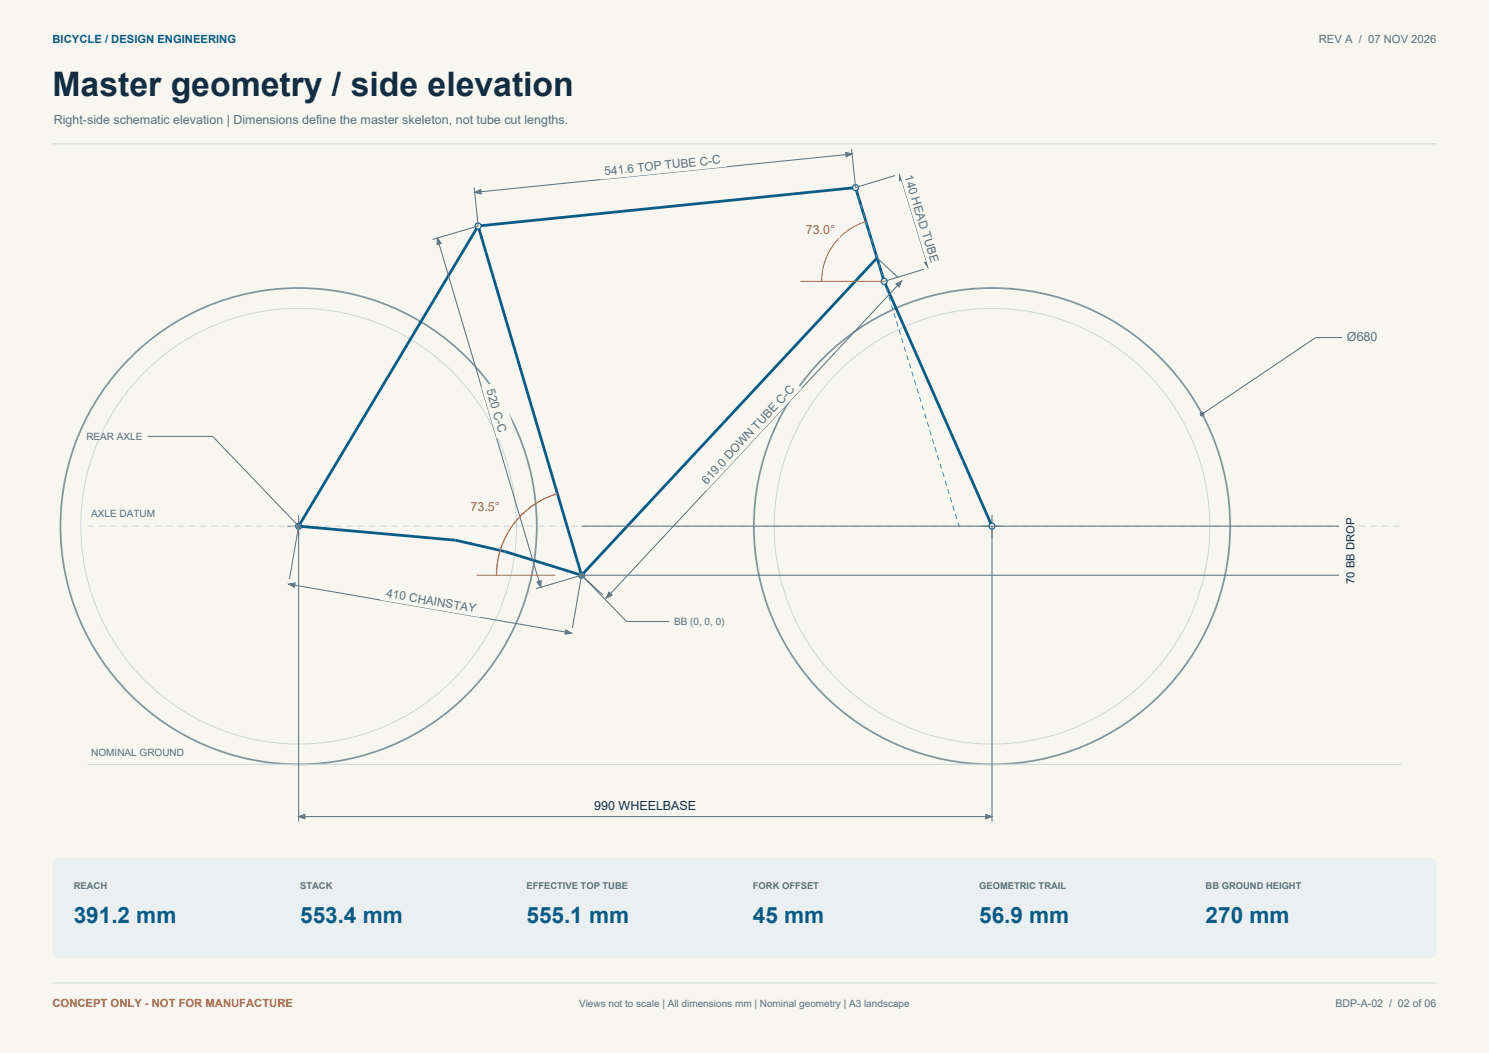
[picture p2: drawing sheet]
<svg xmlns="http://www.w3.org/2000/svg" width="420mm" height="297mm" viewBox="0 0 420 297" stroke-linecap="round" stroke-linejoin="round" font-family="sans-serif">
<path d="M0 0h420v297h-420z" fill-rule="evenodd" fill="#f7f6f0"/>
<g fill="none" stroke="#ccd6d7" stroke-width=".28">
<path d="M14.8 40.6h390.4M24.7 215.6h370.6"/>
<circle cx="84.2" cy="148.4" r="61.4"/>
<circle cx="279.8" cy="148.4" r="61.4"/>
</g>
<g fill="none" stroke="#82959a" stroke-width=".49">
<circle cx="84.2" cy="148.4" r="67.2"/>
<circle cx="279.8" cy="148.4" r="67.2"/>
</g>
<path d="M81.1 148.4h6.3M84.2 145.2v6.4M276.6 148.4h6.4M279.8 145.2v6.4" fill="none" stroke="#596f7b" stroke-width=".28"/>
<path d="M24.7 148.4h370.6" fill="none" stroke="#ccd6d7" stroke-width=".28" stroke-dasharray="1.8 1.4" stroke-linecap="butt"/>
<path d="M134.9 63.7l29.1 98.5M134.9 63.7l106.4-10.8 8.1 26.5 30.4 69M134.9 63.7l-50.7 84.7 44.3 4 13.8 3.1 21.7 6.7M247.4 72.7l-83.4 89.5" fill="none" stroke="#075b86" stroke-width=".78" stroke-linecap="butt"/>
<path d="M241.3 52.9l29.2 95.5" fill="none" stroke="#3c9cad" stroke-width=".28" stroke-dasharray="1.4 1.1" stroke-linecap="butt"/>
<g fill="#f7f6f0" stroke="#075b86" stroke-width=".32">
<circle cx="164" cy="162.2" r=".85"/>
<circle cx="134.9" cy="63.7" r=".85"/>
<circle cx="249.4" cy="79.4" r=".85"/>
<circle cx="241.3" cy="52.9" r=".85"/>
<circle cx="84.2" cy="148.4" r=".85"/>
<circle cx="279.8" cy="148.4" r=".85"/>
</g>
<path d="M84.2 148.4v83.3M279.8 148.4v83.3M84.2 230.3h195.6" fill="none" stroke="#596f7b" stroke-width=".28"/>
<g fill="#596f7b" stroke="#596f7b" stroke-width=".28">
<path d="M84.2 230.3l1.8-.6v1.2z"/>
<path d="M278 229.7l1.8 .6-1.8 .6z"/>
</g>
<path d="M166.2 224h31.6v5.6h-31.6z" fill-rule="evenodd" fill="#f7f6f0"/>
<path d="M84.2 148.4l-2.6 15M81.4 164.7l79.8 13.9M164 162.2l-2.5 15" fill="none" stroke="#596f7b" stroke-width=".28"/>
<g fill="#596f7b" stroke="#596f7b" stroke-width=".28">
<path d="M81.4 164.7l1.8-.3-.2 1.3z"/>
<path d="M159.6 177.7l1.6 .9-1.8 .3z"/>
</g>
<path d="M108.2 163.8l28.1 4.9-.9 5.4-28.1-4.9z" fill-rule="evenodd" fill="#f7f6f0"/>
<path d="M123.4 67.1l29.1 98.5M134.9 63.7l-12.9 3.8M164 162.2l-12.8 3.8" fill="none" stroke="#596f7b" stroke-width=".28"/>
<g fill="#596f7b" stroke="#596f7b" stroke-width=".28">
<path d="M151.4 164.1l1.2-.3-.1 1.8z"/>
<path d="M123.4 67.1l1.1 1.6-1.2 .3z"/>
</g>
<path d="M135.8 109.1l5.2-1.6 4.4 14.7-5.3 1.5z" fill-rule="evenodd" fill="#f7f6f0"/>
<path d="M133.8 52.9l1.1 10.8M240.2 42l1.1 10.9M240.4 43.4l-106.5 10.9" fill="none" stroke="#596f7b" stroke-width=".28"/>
<g fill="#596f7b" stroke="#596f7b" stroke-width=".28">
<path d="M133.9 54.3l1.7-.8 .1 1.2z"/>
<path d="M238.5 43l1.9 .4-1.7 .8z"/>
</g>
<path d="M168.8 45.2l35.6-3.6 .5 5.4-35.6 3.7z" fill-rule="evenodd" fill="#f7f6f0"/>
<path d="M247.4 72.7l5.9 5.6M254.4 79.2l-83.4 89.5M164 162.2l6 5.6" fill="none" stroke="#596f7b" stroke-width=".28"/>
<g fill="#596f7b" stroke="#596f7b" stroke-width=".28">
<path d="M171.8 167l.9 .9-1.7 .8z"/>
<path d="M252.7 80.1l1.7-.9-.8 1.8z"/>
</g>
<path d="M222.1 105.8l4 3.7-26.9 28.9-4-3.7z" fill-rule="evenodd" fill="#f7f6f0"/>
<path d="M252.5 49.5l-11.2 3.4M253.8 49.1l8.1 26.4M260.5 76l-11.1 3.4" fill="none" stroke="#596f7b" stroke-width=".28"/>
<g fill="#596f7b" stroke="#596f7b" stroke-width=".28">
<path d="M260.8 74l1.2-.3-.1 1.8z"/>
<path d="M253.8 49.1l1.1 1.5-1.2 .4z"/>
</g>
<path d="M253.7 48.7l5.2-1.6 8.3 27.3-5.2 1.6z" fill-rule="evenodd" fill="#f7f6f0"/>
<path d="M164 148.4h217.7M380.3 148.4v13.8M164 162.2h217.7" fill="none" stroke="#596f7b" stroke-width=".28"/>
<g fill="#596f7b" stroke="#596f7b" stroke-width=".28">
<path d="M379.7 160.5h1.2l-.6 1.7z"/>
<path d="M380.3 148.4l.6 1.8h-1.2z"/>
</g>
<path d="M377.8 144.6h5.3v21.5h-5.3z" fill-rule="evenodd" fill="#f7f6f0"/>
<path d="M378.5 95.2h-7.4l-32 21.6M41.6 123.1h18.4l24.2 25.3M164 162.2l12.7 13.1h12" fill="none" stroke="#596f7b" stroke-width=".28"/>
<g fill="#596f7b" stroke="#596f7b" stroke-width=".28">
<circle cx="84.2" cy="148.4" r=".53"/>
<circle cx="164" cy="162.2" r=".53"/>
<circle cx="339.1" cy="116.8" r=".53"/>
</g>
<path d="M157.2 139.2a24 24 0 0 0-17.1 23" fill="none" stroke="#cc693b" stroke-width=".35"/>
<path d="M134.4 162.2h22.2" fill="none" stroke="#cc693b" stroke-width=".28"/>
<path d="M131.3 139.7h11.1v5.6h-11.1z" fill-rule="evenodd" fill="#f7f6f0"/>
<path d="M225.8 79.4h23.6M244.2 62.5a17.6 17.6 0 0 0-12.4 16.9" fill="none" stroke="#cc693b" stroke-width=".28"/>
<path d="M225.9 61.4h11.1v5.6h-11.1z" fill-rule="evenodd" fill="#f7f6f0"/>
<path d="M15.4 242.2l.8-.2h387.6a1.41 1.41 0 0 1 1.4 1.4v25.4a1.41 1.41 0 0 1-1.4 1.4h-387.6a1.41 1.41 0 0 1-1.4-1.4v-25.4z" fill-rule="evenodd" fill="#eaf0f1"/>
<path d="M14.8 277.2h390.4" fill="none" stroke="#ccd6d7" stroke-width=".28"/>
<text font-size="9.5" fill="#132d42" x="14.8" y="27.2">Master geometry / side elevation</text>
<g font-size="6.3" fill="#075b86">
<text x="20.8" y="260.3">391.2 mm</text>
<text x="84.7" y="260.3">553.4 mm</text>
<text x="148.5" y="260.3">555.1 mm</text>
<text x="212.4" y="260.3">45 mm</text>
<text x="276.2" y="260.3">56.9 mm</text>
<text x="340.1" y="260.3">270 mm</text>
</g>
<g font-size="3.5" fill="#596f7b">
<text x="15.2" y="34.9">Right-side schematic elevation | Dimensions define the master skeleton, not tube cut lengths.</text>
<text x="379.9" y="96.3">Ø680</text>
</g>
<g font-size="3.5" fill="#cc693b">
<text x="227.3" y="66">73.0°</text>
<text x="132.7" y="144.2">73.5°</text>
</g>
<text font-size="3.5" fill="#132d42" x="167.6" y="228.6">990 WHEELBASE</text>
<g font-size="3.4" fill="#596f7b">
<text x="170.6" y="49.5" transform="rotate(-6 170.6 49.5)">541.6 TOP TUBE C-C</text>
<text x="255.1" y="49.7" transform="rotate(73 255.1 49.7)">140 HEAD TUBE</text>
<text x="137.2" y="110.1" transform="rotate(74 137.2 110.1)">520 C-C</text>
<text x="199.4" y="136.7" transform="rotate(-47 199.4 136.7)">619.0 DOWN TUBE C-C</text>
<text x="108.8" y="168.4" transform="rotate(10 108.8 168.4)">410 CHAINSTAY</text>
</g>
<text font-size="3.2" fill="#075b86" x="14.8" y="12">BICYCLE / DESIGN ENGINEERING</text>
<text font-size="3.2" fill="#596f7b" x="372" y="12">REV A / 07 NOV 2026</text>
<text font-size="3.2" fill="#132d42" x="382.1" y="164.7" transform="rotate(-90 382.1 164.7)">70 BB DROP</text>
<text font-size="3.2" fill="#cc693b" x="14.8" y="283.9">CONCEPT ONLY - NOT FOR MANUFACTURE</text>
<text font-size="3" fill="#596f7b" x="376.7" y="283.9">BDP-A-02 / 02 of 06</text>
<g font-size="2.8" fill="#596f7b">
<text x="24.4" y="124.1">REAR AXLE</text>
<text x="25.8" y="145.9">AXLE DATUM</text>
<text x="190.1" y="176.4">BB (0, 0, 0)</text>
<text x="25.8" y="213.1">NOMINAL GROUND</text>
<text x="163.3" y="283.9">Views not to scale | All dimensions mm | Nominal geometry | A3 landscape</text>
</g>
<g font-size="2.6" fill="#596f7b">
<text x="20.8" y="250.8">REACH</text>
<text x="84.7" y="250.8">STACK</text>
<text x="148.5" y="250.8">EFFECTIVE TOP TUBE</text>
<text x="212.4" y="250.8">FORK OFFSET</text>
<text x="276.2" y="250.8">GEOMETRIC TRAIL</text>
<text x="340.1" y="250.8">BB GROUND HEIGHT</text>
</g>
</svg>
